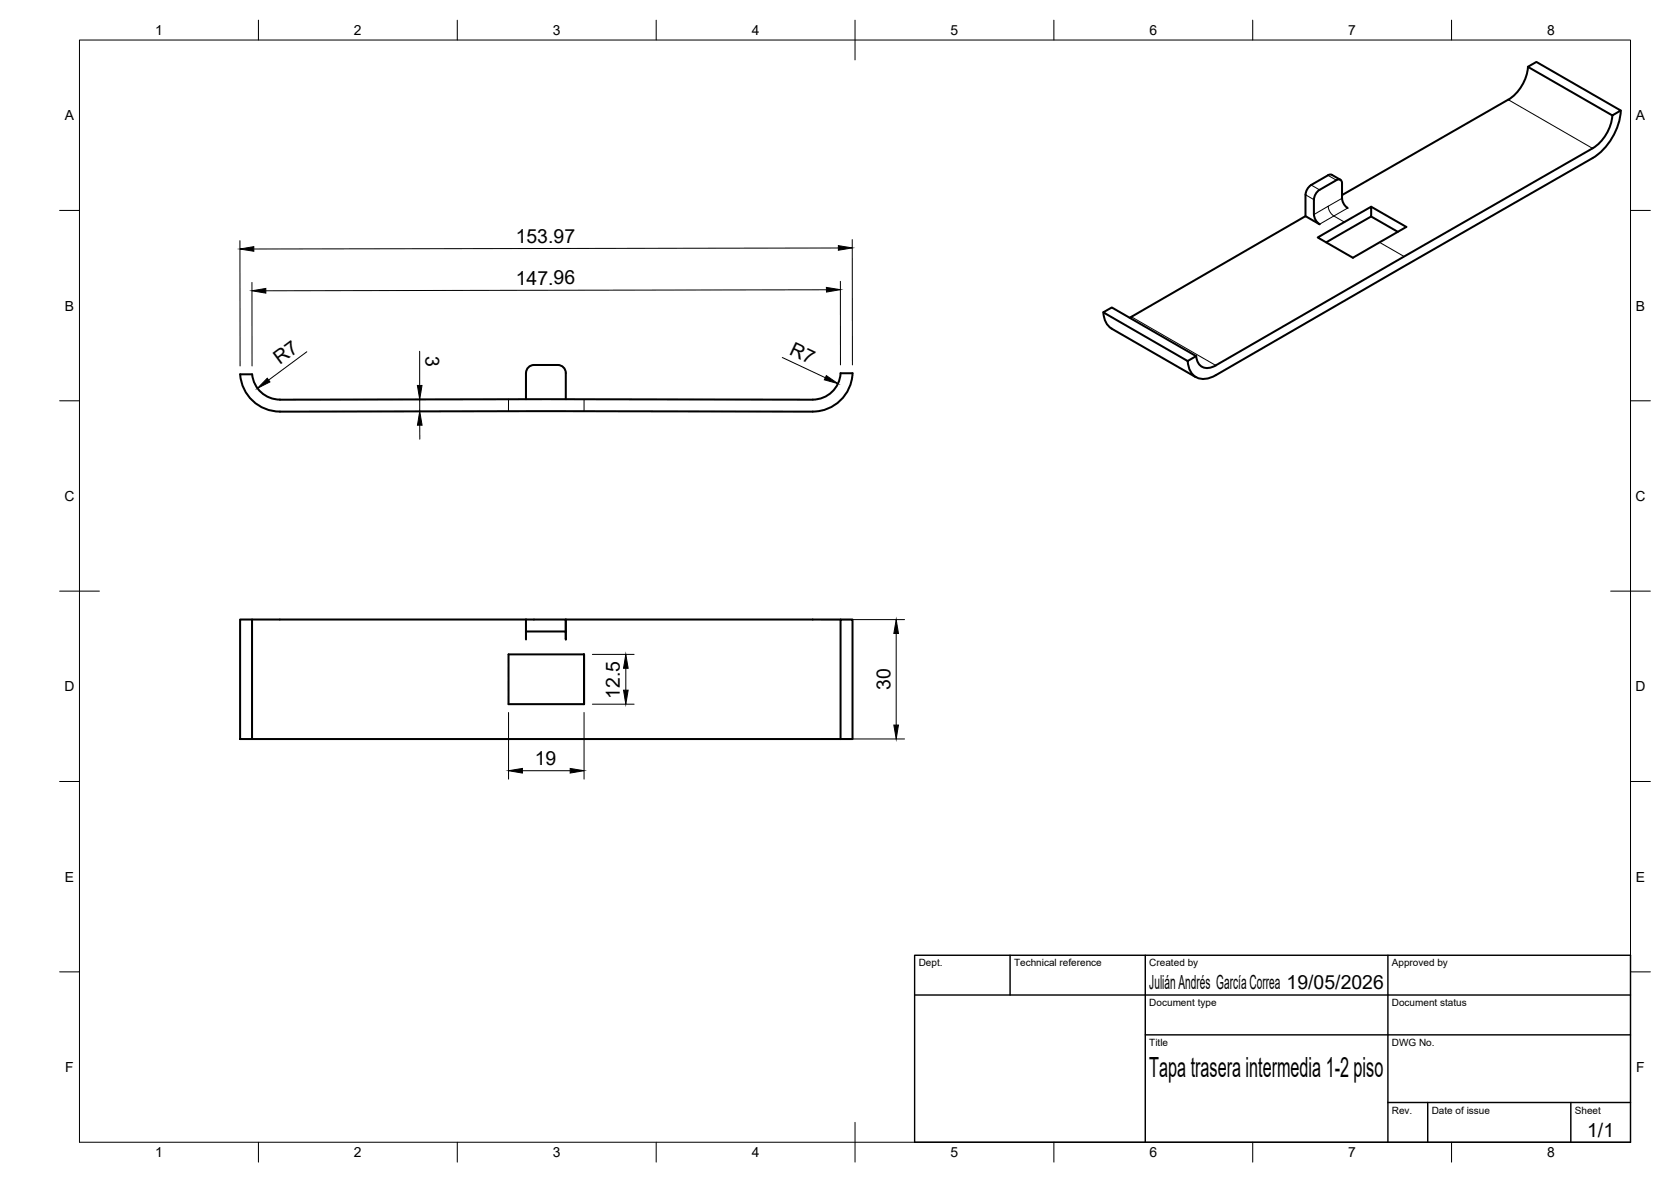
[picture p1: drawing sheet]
<svg xmlns="http://www.w3.org/2000/svg" width="420mm" height="297mm" viewBox="0 0 420 297" stroke-linecap="round" stroke-linejoin="round" font-family="sans-serif">
<!-- layer: Visible -->
<g fill="none" stroke="#000" stroke-width=".51">
<path d="M384.2 16.8l2.1-1.2 21.2 12.2-2.1 1.2zM384.2 16.8a11 11 0 0 1-4.9 8.2l-41.9 24M400.4 39.7l-94.7 54.6a4.6 4.6 0 0 1-5.8-.1 5.4 5.4 0 0 1-1.3-3.5M400.4 37.3l-94.7 54.5a2.97 2.97 0 0 1-3.2 .5 2.97 2.97 0 0 1-1.7-2.8M405.4 29a11 11 0 0 1-4.9 8.3M407.5 27.8a15.7 15.7 0 0 1-7 11.9M329.7 46.5l-.7 .6-.7 1.4v5.8M330.4 53.9l.4 1.4 1 1.1-3.5-2.1-43.8 25.3M337 45.2l-2.1-1.3h-.4l-4.8 2.6M338.9 52.3a3.1 3.1 0 0 1-1.4-2.5l-.1-4.2a.83 .83 0 0 0-1.4-.3l-4.2 2.4-1 1.1-.4 1.4v3.7M344.8 52l8.8 5-13.4 7.8-8.9-5.1 13.5-7.7v2.4l-11.3 6.5M344.8 54.4l6.7 3.9"/>
<path d="M277.4 78.5l2.1-1.2 21.3 12.2-2.2 1.2zM277.4 78.5l.3 1.5a4.2 4.2 0 0 0 1.8 2.6M284.5 79.6l-.4 .2M60.4 94.1h3M60.4 94.1a10 10 0 0 0 10 9.3M63.4 94.1a7 7 0 0 0 7 6.3M279.5 82.6l21.2 12.2M70.4 100.4h134a7 7 0 0 0 6.9-6.6h3.1a10 10 0 0 1-10 9.6M70.4 103.4l67-.1 66.9 .1M132.2 100.3v-6.6a2.04 2.04 0 0 1 2.1-2h6a2 2 0 0 1 2 2v6.6M60.4 155.7h3v30h-3zM63.4 155.7h68.8"/>
<path d="M132.2 158.7v2M132.2 158.7h10.1v2M132.2 155.7h10.1v3M132.2 155.7v3M211.3 155.7h-69v5M146.9 164.5v12.5v-12.5h-19v12.5h19M63.4 185.7h147.9v-30h3.1v30h-3.1"/>
</g>
<!-- layer: Hidden -->
<path d="M127.9 100.3l-.1 3M146.9 100.3v3M127.8 177h.1M127.8 164.5v2M127.8 167.7v2.4M127.8 171.3v2.4M127.8 174.9v2.1M127.8 164.5h.1" fill="none" stroke="#000" stroke-width=".25"/>
<!-- layer: Visible Narrow -->
<path d="M379.2 25l21.2 12.3M328.3 48.9l2.1 1.3M329.7 46.5l2.1 1.2M333.9 44.1l2.1 1.2M337.4 49.8l-3.4 2M338 55.8l-2.6-1.5-3.6 2.1M338.9 52.3l-3.5 2-1-1-.4-1.5-3.6 2.1M284.5 79.6l21.2 12.2M346.9 60.9l6.2 3.6" fill="none" stroke="#000" stroke-width=".25"/>
<!-- layer: BORDER -->
<g fill="none" stroke="#000" stroke-width=".25">
<path d="M20 10.1h390v276.9h-390zM65 5.1v5M115 5.1v5M165 5.1v5M215 5.1v10M265 5.1v5M315 5.1v5M365 5.1v5M15 52.9h5M410 52.9h5M15 100.7h5M410 100.7h5"/>
<path d="M15 148.6h10M405 148.6h10M15 196.4h5M410 196.4h5M15 244.2h5M410 244.2h5M65 287v5M115 287v5M165 287v5M215 282.1v9.9M265 287v5M315 287v5"/>
<path d="M365 287v5"/>
</g>
<!-- layer: TITLEBLOCK -->
<path d="M230 240.1h180v46.9h-180zM230 250h180M254 240.1v9.9M288 240.1v46.9M349 240.1v46.9M288 260.1h122M349 277.1h61M359 277.1v9.9M395 277.1v9.9" fill="none" stroke="#000" stroke-width=".36"/>
<!-- layer: FD_Dimensions -->
<g fill="none" stroke="#000" stroke-width=".25">
<path d="M60.3 60.5l.1 31.5M63.4 71v21M207.8 72.8l-141 .3M210.8 62.3l-147 .3M211.3 70.7v21M214.3 60.2v31.5M77.2 88.4l-9.7 7.1M105.5 88.3v8.6M196.7 89.8l10.8 5.1M105.5 106.9l.1 3.5M105.5 100.4v3M206.4 155.7h21"/>
<path d="M225.3 159.2v23M127.9 179.1v16.7M146.9 179.1v16.7M148.9 164.5h10.5M148.9 177h10.5M157.4 167.9v5.5M131.4 193.7h12M206.4 185.7h21"/>
</g>
<g fill="#000" stroke="#000" stroke-width=".25">
<path d="M60.3 62.6l3.5-.6v1.1zM63.4 73.1l3.4-.6v1.2zM207.8 72.2l3.5 .6-3.5 .6zM210.8 61.7l3.5 .6-3.5 .6zM67.2 95l.7 1-3.2 1.6zM104.9 96.9h1.2l-.6 3.5zM207.8 94.4l2.9 2-3.4-1zM105.5 103.4l.6 3.5h-1.1zM225.3 155.7l.6 3.5h-1.2zM157.4 164.5l.5 3.4h-1.1zM156.8 173.4h1.1l-.5 3.6zM127.9 193.7l3.5-.6v1.2z"/>
<path d="M143.4 193.1l3.5 .6-3.5 .6zM224.7 182.2h1.2l-.6 3.5z"/>
</g>
<text font-size="7" x="289" y="270.6">Tapa trasera intermedia 1-2 piso</text>
<g font-size="4.9">
<text x="129.7" y="61">153.97</text>
<text x="129.7" y="71.5">147.96</text>
<text x="107" y="89.5" transform="rotate(90 107 89.5)">3</text>
<text x="198.2" y="89" transform="rotate(25 198.2 89)">R7</text>
<text x="70.3" y="91.7" transform="rotate(-37 70.3 91.7)">R7</text>
<text x="223.9" y="173.4" transform="rotate(-90 223.9 173.4)">30</text>
<text x="155.9" y="175.6" transform="rotate(-90 155.9 175.6)">12.5</text>
<text x="134.5" y="192.2">19</text>
<text x="289" y="248.5">Julián Andrés García Correa 19/05/2026</text>
<text x="399.1" y="285.7">1/1</text>
</g>
<g font-size="3.5">
<text x="39" y="8.8">1</text>
<text x="89" y="8.8">2</text>
<text x="139" y="8.8">3</text>
<text x="189" y="8.8">4</text>
<text x="239" y="8.8">5</text>
<text x="289" y="8.8">6</text>
<text x="339" y="8.8">7</text>
<text x="389" y="8.8">8</text>
<text x="16.3" y="30.2">A</text>
<text x="411.3" y="30.2">A</text>
<text x="16.3" y="78">B</text>
<text x="411.3" y="78">B</text>
<text x="16.2" y="125.9">C</text>
<text x="411.2" y="125.9">C</text>
<text x="16.2" y="173.7">D</text>
<text x="411.2" y="173.7">D</text>
<text x="16.3" y="221.6">E</text>
<text x="411.3" y="221.6">E</text>
<text x="16.4" y="269.4">F</text>
<text x="411.4" y="269.4">F</text>
<text x="39" y="290.8">1</text>
<text x="89" y="290.8">2</text>
<text x="139" y="290.8">3</text>
<text x="189" y="290.8">4</text>
<text x="239" y="290.8">5</text>
<text x="289" y="290.8">6</text>
<text x="339" y="290.8">7</text>
<text x="389" y="290.8">8</text>
</g>
<g font-size="2.5">
<text x="231" y="242.9">Dept.</text>
<text x="255" y="242.9">Technical reference</text>
<text x="289" y="242.9">Created by</text>
<text x="350" y="242.9">Approved by</text>
<text x="289" y="252.8">Document type</text>
<text x="350" y="252.8">Document status</text>
<text x="289" y="262.9">Title</text>
<text x="350" y="262.9">DWG No.</text>
<text x="350" y="279.9">Rev.</text>
<text x="360" y="279.9">Date of issue</text>
<text x="396" y="279.9">Sheet</text>
</g>
</svg>
